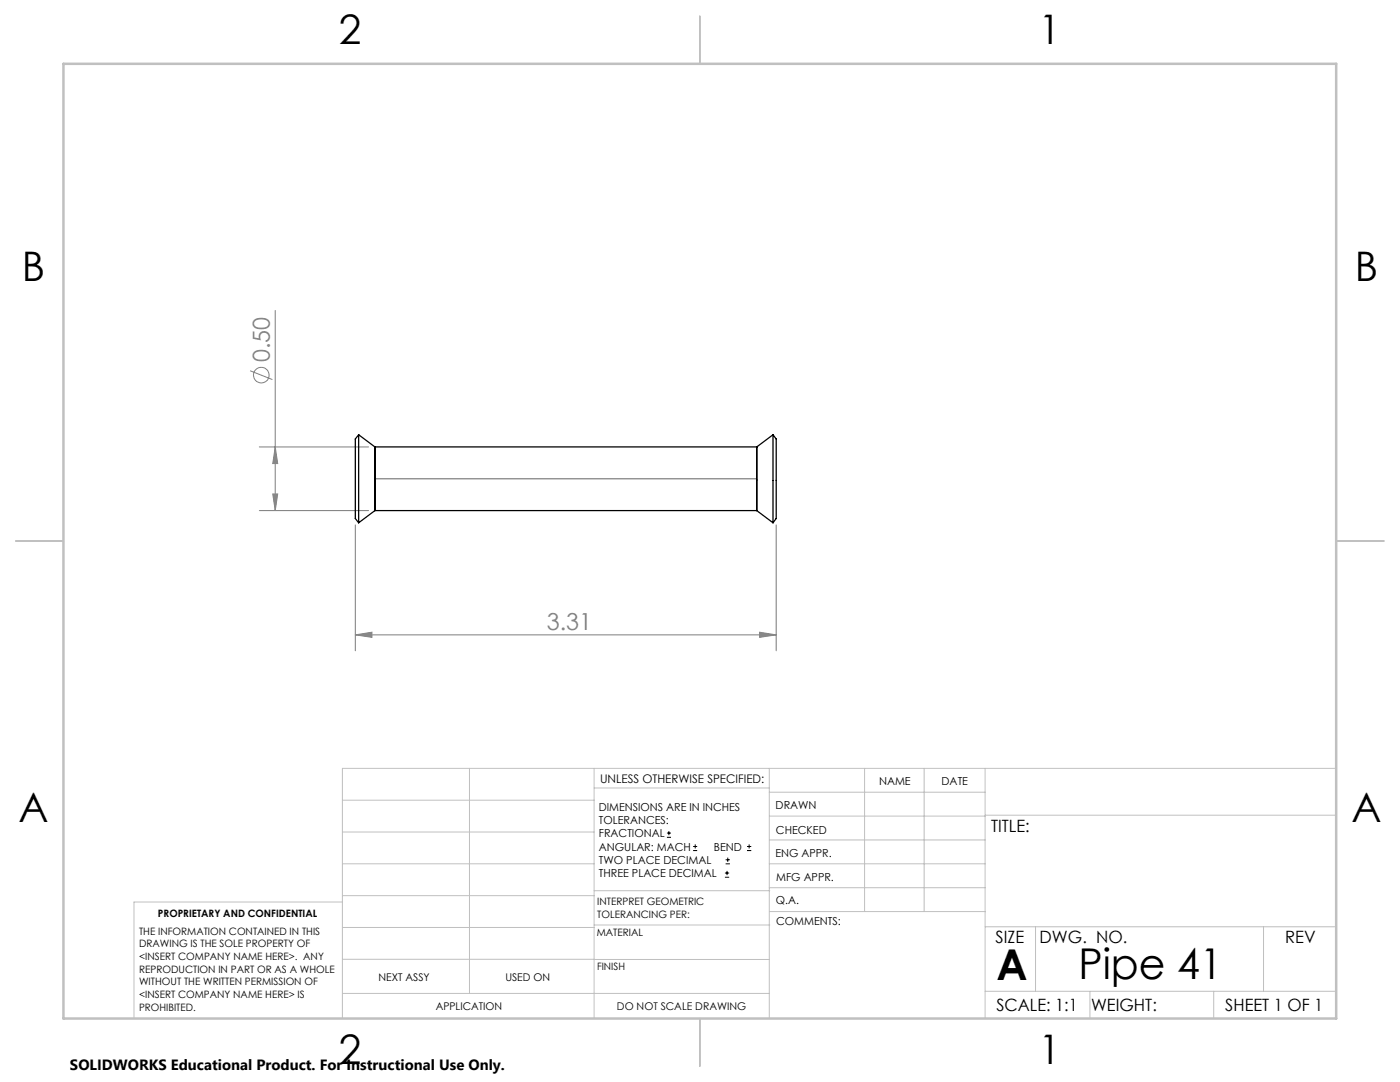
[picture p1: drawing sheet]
<svg xmlns="http://www.w3.org/2000/svg" width="279mm" height="216mm" viewBox="0 0 279 216" stroke-linecap="round" stroke-linejoin="round" font-family="sans-serif">
<g fill="none" stroke="#808080" stroke-width=".2">
<path d="M49.9 74l4.5 1.7M54.9 61.9v40M51.8 89.2h21.8M54.4 98.6h1l-.5 3.3zM54.9 89.2l.5 3.3h-1zM51.8 101.9h21.8M70.9 104.7v25.2M154.9 104.7v25.2M70.9 126.7l3.3-.5v1zM70.9 126.7h84M151.6 126.2l3.3 .5-3.3 .5z"/>
<circle cx="52.2" cy="74.9" r="1.56"/>
</g>
<g fill="none" stroke="#000" stroke-width=".2">
<path d="M133.1 167.1h.8M133.1 166.2h.8M133.5 165.8v.9M138.3 169.7h.8M138.3 168.9h.8M138.7 168.5v.8M144.7 175h.8M144.7 174.2h.8M144.8 172.4h.9M144.8 171.6h.9M145.1 173.8v.8M145.2 171.1v.9"/>
<path d="M149.1 169.7h.8M149.1 168.9h.8M149.5 168.5v.8"/>
</g>
<g fill="none" stroke="#c0c0c0" stroke-width=".2">
<path d="M68.3 159.7h50.3M93.7 153.3v44.9M118.6 153.3v49.9M118.6 157.2h34.9M153.5 153.3v49.9M153.5 158.1h43.1M172.5 153.3v28.6M184.4 153.3v28.6M196.6 153.3v49.9M266.7 153.3h-198.4v49.9M68.3 178.7h50.3M68.3 172.4h50.3"/>
<path d="M68.3 166h50.3M68.3 180h-41.6v23.2M118.6 177.7h35M153.5 167.6h43.1M153.5 162.8h43.1M153.5 172.4h43.1M153.5 177.1h43.1M196.6 162.7h70.1M68.3 198.2h85.2M68.3 191.4l85.2 .1M68.3 185.1h50.3M118.6 184.6h35"/>
<path d="M153.6 181.9h43M196.6 197.8h70.1M196.6 184.9h70.1M206.7 184.9v12.9M217.5 197.8v5.4M242.2 197.8v5.4M252.2 184.9v12.9"/>
</g>
<path d="M139.7 3.2v9.5M3.1 107.9h9.6M266.7 107.9h9.5M139.7 203.2v9.6" fill="none" stroke="#c0c0c0" stroke-width=".25"/>
<path d="M12.7 12.7h254v190.5h-254z" fill="none" stroke="#c0c0c0" stroke-width=".5"/>
<path d="M74.8 95.5h76.2" fill="none" stroke="#808080" stroke-width=".25"/>
<g fill="#808080">
<path d="M70.9 126.7l3.3-.5v1zM151.6 126.2l3.3 .5-3.3 .5z"/>
<path d="M54.9 89.2l.5 3.3h-1zM54.4 98.6h1l-.5 3.3z"/>
</g>
<path d="M71.6 86.7v17.6M71.6 86.7l-.7 .9v15.9l.7 .8M71.6 86.7l3.2 2.5M74.8 89.2v12.7M74.8 89.2h76.2M151 89.2v12.7M154.3 86.7v17.6M154.3 86.7l.6 .9v15.9l-.6 .8M154.3 86.7l-3.3 2.5M74.8 101.9h76.2M74.8 101.9l-3.2 2.4M151 101.9l3.3 2.4" fill="none" stroke="#000" stroke-width=".25"/>
<g font-size="8.5">
<text x="198.9" y="195.5">A</text>
<text x="215.2" y="195.4">Pipe 41</text>
</g>
<g font-size="8.1">
<text x="67.6" y="8.9">2</text>
<text x="207.3" y="8.9">1</text>
<text x="4.4" y="56.1">B</text>
<text x="270.4" y="56.1">B</text>
<text x="3.7" y="164.1">A</text>
<text x="269.7" y="164.1">A</text>
<text x="67.6" y="212.4">2</text>
<text x="207.3" y="212.4">1</text>
</g>
<g font-size="4.7" fill="#808080">
<text x="53.9" y="72.3" transform="rotate(-90 53.9 72.3)">0.50</text>
<text x="109.1" y="125.6">3.31</text>
</g>
<g font-size="3.4">
<text x="197.8" y="166">TITLE:</text>
<text x="198.7" y="188.1">SIZE</text>
<text x="207.5" y="188.1">DWG. NO.</text>
<text x="256.5" y="188.2">REV</text>
<text x="198.8" y="201.7">SCALE: 1:1</text>
<text x="217.7" y="201.8">WEIGHT:</text>
<text x="244.5" y="201.7">SHEET 1 OF 1</text>
</g>
<text font-size="3" x="14" y="213.5">SOLIDWORKS Educational Product. For Instructional Use Only.</text>
<text font-size="2.4" x="119.8" y="156.2">UNLESS OTHERWISE SPECIFIED:</text>
<g font-size="2.2">
<text x="119.5" y="161.8">DIMENSIONS ARE IN INCHES</text>
<text x="154.8" y="161.4">DRAWN</text>
<text x="175.4" y="156.6">NAME</text>
<text x="187.9" y="156.7">DATE</text>
<text x="119.5" y="164.4">TOLERANCES:</text>
<text x="119.5" y="167.1">FRACTIONAL</text>
<text x="154.9" y="166.3">CHECKED</text>
<text x="119.5" y="169.7">ANGULAR: MACH</text>
<text x="119.5" y="172.4">TWO PLACE DECIMAL</text>
<text x="142.5" y="169.7">BEND</text>
<text x="154.8" y="171">ENG APPR.</text>
<text x="119.5" y="175">THREE PLACE DECIMAL</text>
<text x="154.9" y="175.7">MFG APPR.</text>
<text x="154.9" y="180.4">Q.A.</text>
<text x="154.9" y="184.6">COMMENTS:</text>
</g>
<g font-size="2.1">
<text x="75.5" y="195.7">NEXT ASSY</text>
<text x="100.9" y="195.7">USED ON</text>
<text x="86.9" y="201.5">APPLICATION</text>
<text x="123.1" y="201.6">DO NOT SCALE DRAWING</text>
</g>
<g font-size="2">
<text x="31.5" y="182.9">PROPRIETARY AND CONFIDENTIAL</text>
<text x="119.2" y="180.6">INTERPRET GEOMETRIC</text>
<text x="119.2" y="183.1">TOLERANCING PER:</text>
<text x="27.8" y="186.5">THE INFORMATION CONTAINED IN THIS</text>
<text x="27.8" y="189">DRAWING IS THE SOLE PROPERTY OF</text>
<text x="27.8" y="191.6">&lt;INSERT COMPANY NAME HERE&gt;. ANY</text>
<text x="119.1" y="186.7">MATERIAL</text>
<text x="27.8" y="194.1">REPRODUCTION IN PART OR AS A WHOLE</text>
<text x="27.8" y="196.6">WITHOUT THE WRITTEN PERMISSION OF</text>
<text x="119.1" y="193.5">FINISH</text>
<text x="27.8" y="199.1">&lt;INSERT COMPANY NAME HERE&gt; IS</text>
<text x="27.8" y="201.7">PROHIBITED.</text>
</g>
</svg>
